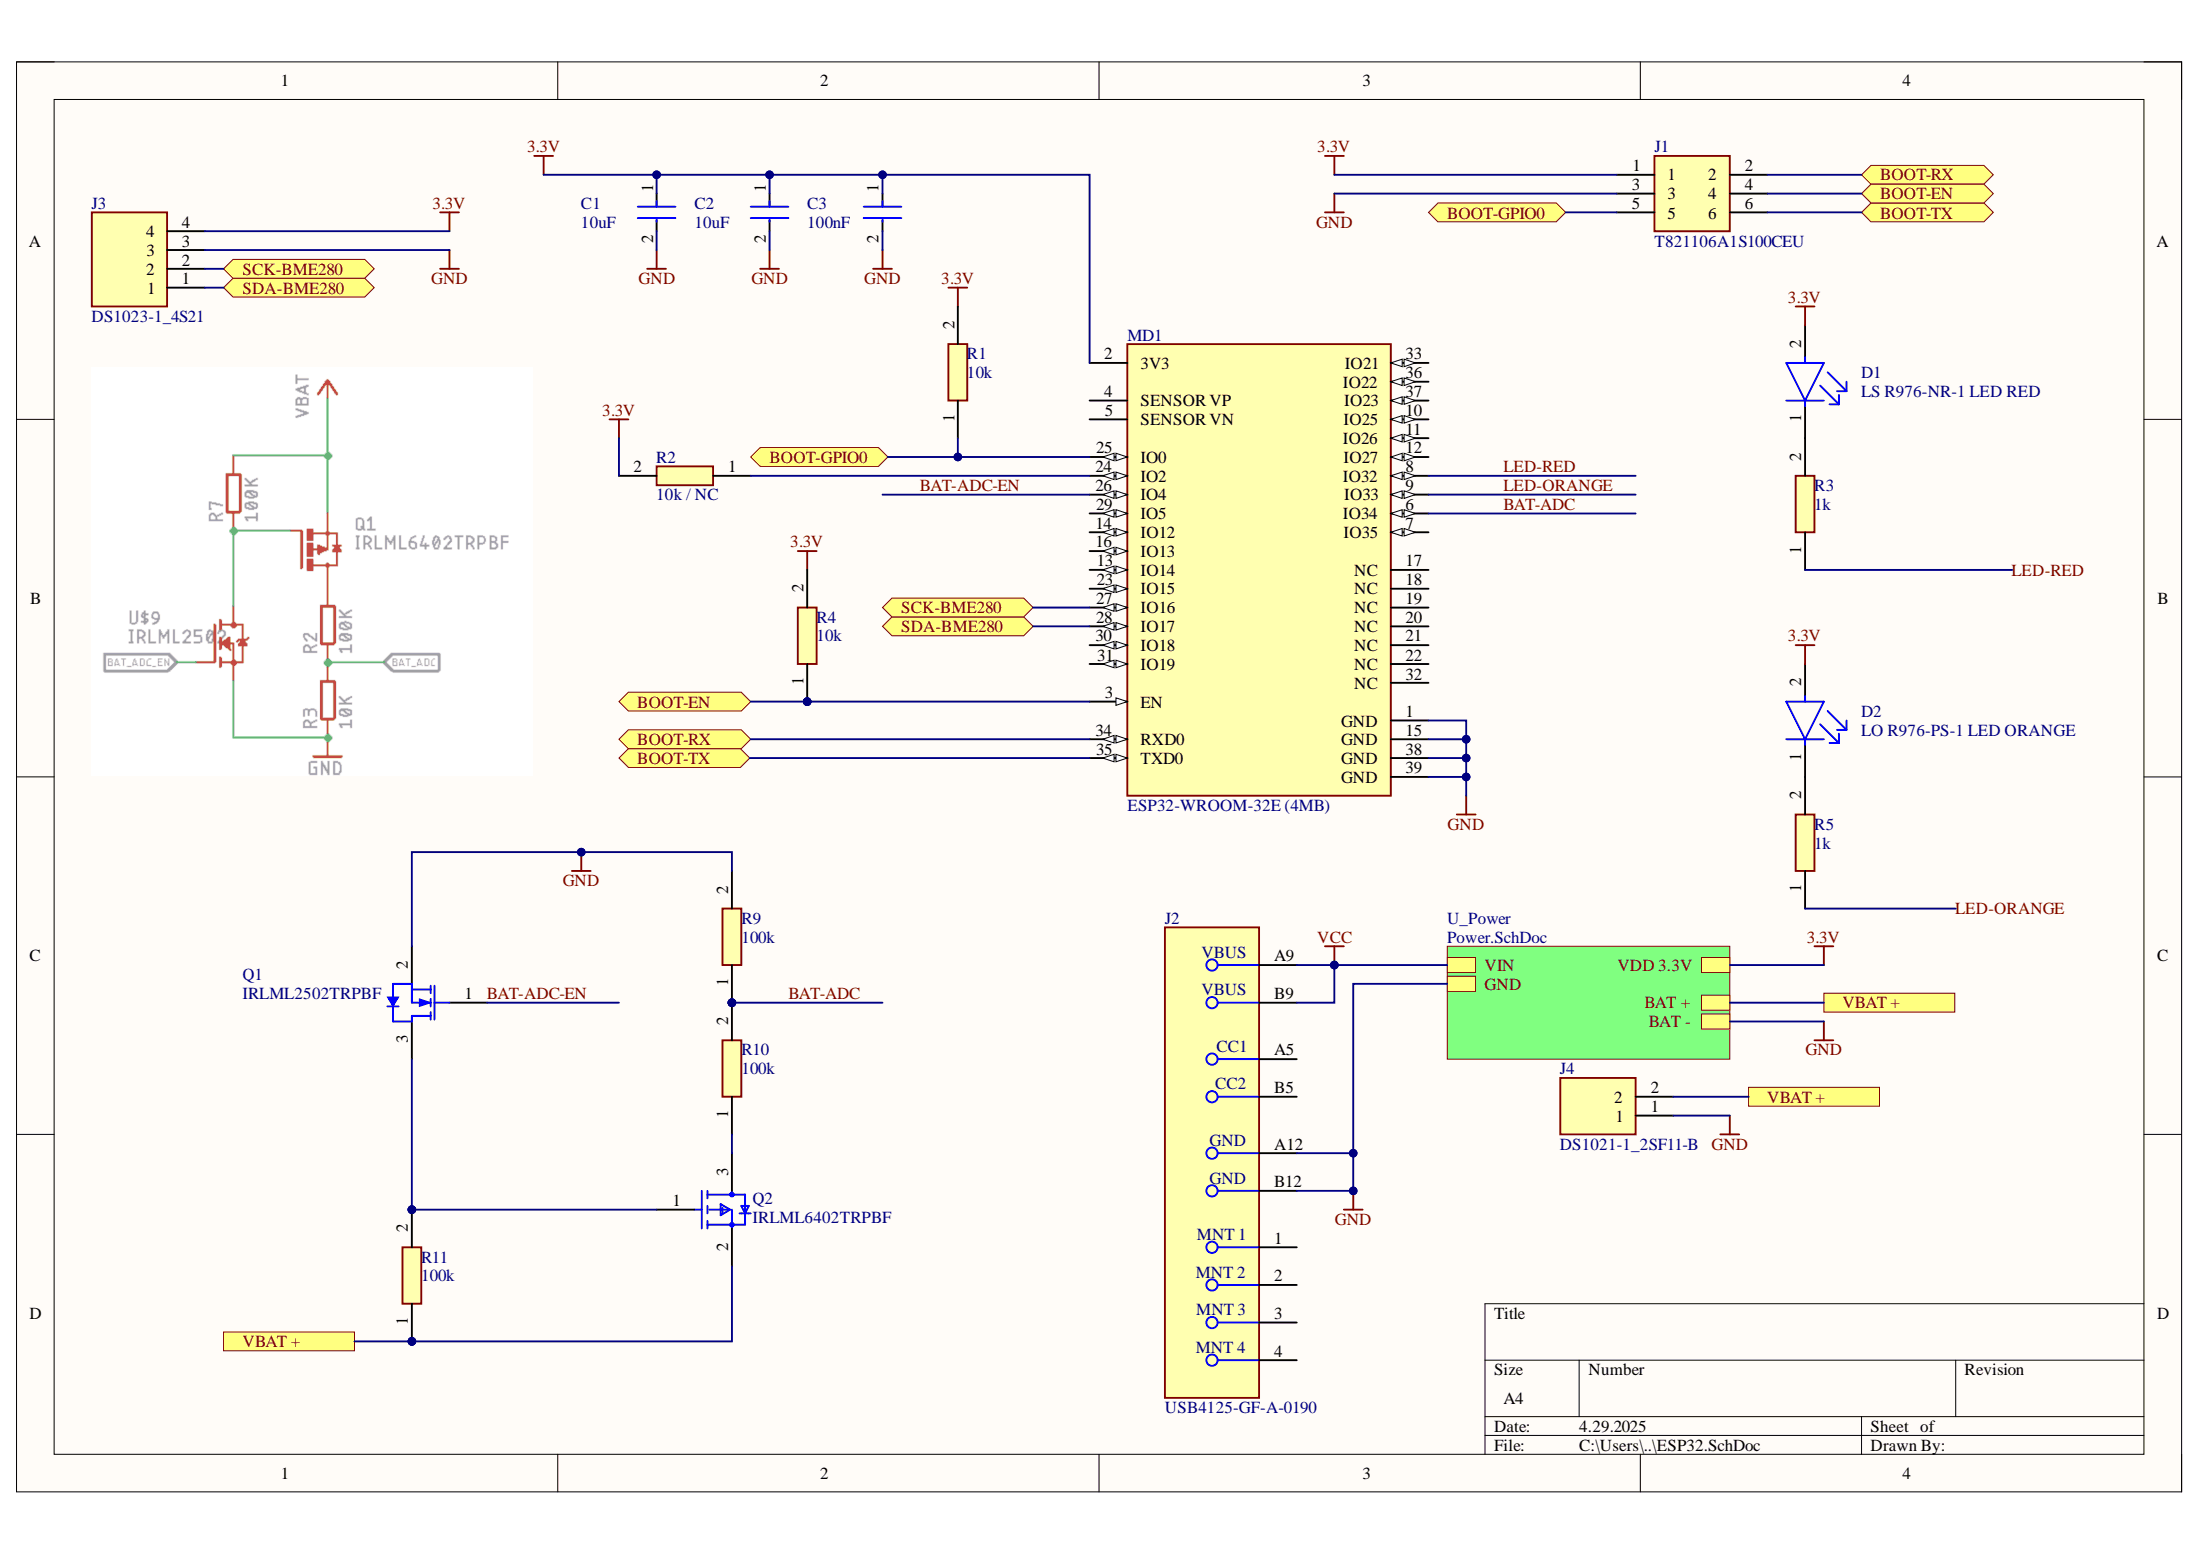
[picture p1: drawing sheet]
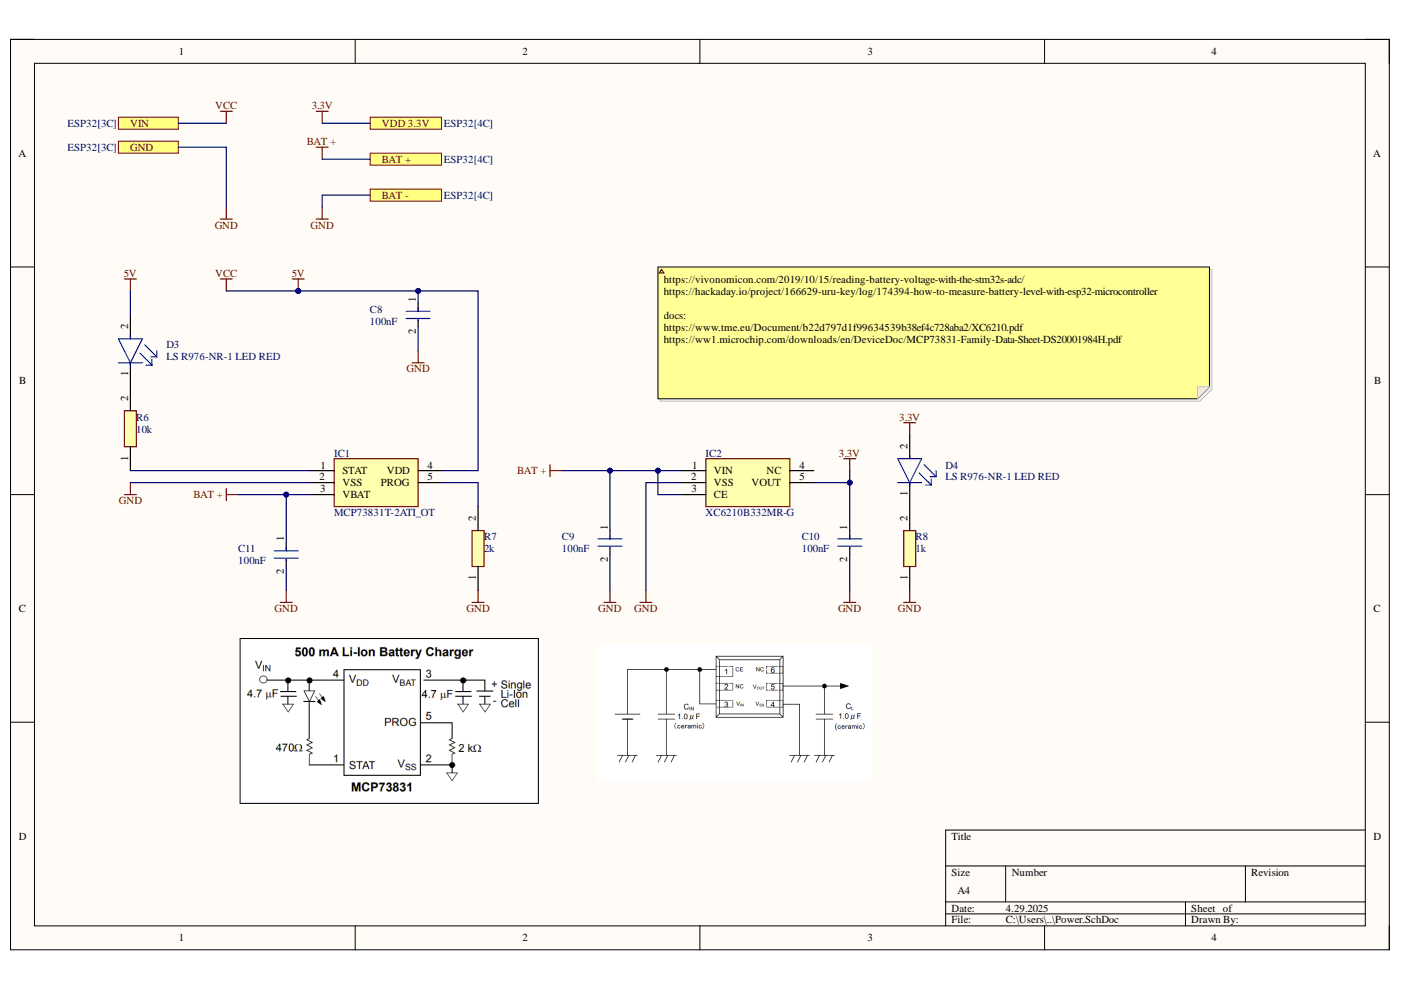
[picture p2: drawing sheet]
# Altium project ESP32_SENSORS_BATTERY.PrjPcb
2 sheets, 31 parts. Net scope: hierarchical (ports join the sheet entries above them; power ports are global).
Board file: ESP32_SENSORS_BATTERY.PcbDoc
Sheets:
  ESP32.SchDoc
    U_Power = Power.SchDoc

## Sheet ESP32.SchDoc
size A4; SheetNumber: 1; SheetTotal: 2

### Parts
C1  10uF  [FP-0805-L_2_01_0_2-W_1_25-IPC_B]
C2  10uF  [FP-0805-L_2_01_0_2-W_1_25-IPC_B]
C3  100nF  [FP-0805-L_2_01_0_2-W_1_25-IPC_B]
D1  LS R976-NR-1 LED RED  [FP-LS_R976-MFG]
D2  LO R976-PS-1 LED ORANGE  [FP-LO_R976-MFG]
J1  T821106A1S100CEU  [SHDR6W64P254X254_2X3_1524X895X915P]
J2  USB4125-GF-A-0190  [FP-USB4125-GF-A-0190-MFG]
J3  DS1023-1_4S21  [RHDR4W60P0X254_1X4_1016X250X840P]
J4  DS1021-1_2SF11-B  [HDRV2W64P0X254_1X2_508X254X588P]
MD1  ESP32-WROOM-32E (4MB)  [FP-ESP32-WROOM-32E_4MB-MFG]
Q1  IRLML2502TRPBF  [INTR-SOT-23-3_V]
Q2  IRLML6402TRPBF  [FP-Micro3-MFG]
R1  10k  [RESC2013X65N]
R2  10k / NC  [RESC2013X65N]
R3  1k  [RESC2013X65N]
R4  10k  [RESC2013X65N]
R5  1k  [RESC2013X65N]
R9  100k  [RESC2013X65N]
R10  100k  [RESC2013X65N]
R11  100k  [RESC2013X65N]

### Sub-sheets
U_Power = Power.SchDoc: VDD 3.3V, VIN, GND, BAT +, BAT -

### Ports
BOOT-EN (bidir), BOOT-GPIO0 (bidir), BOOT-RX (bidir), BOOT-TX (bidir), SCK-BME280 (bidir), SDA-BME280 (bidir), VBAT +

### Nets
3.3V: C1.1 C2.1 C3.1 D1.2(A) D2.2(A) J1.1 J3.4 MD1.2(3V3) R1.2 R2.2 R4.2 ; sheet U_Power/VDD 3.3V
BAT +: J4.2 Q2.2(S) R11.1 ; port VBAT +, sheet U_Power/BAT +
GND: C1.2 C2.2 C3.2 J1.3 J2.A12(GND) J2.B12(GND) J3.3 J4.1 MD1.1(GND) MD1.15(GND) MD1.38(GND) MD1.39(GND) Q1.2(S) R9.2 ; sheet U_Power/GND, sheet U_Power/BAT -
VCC: J2.A9(VBUS) J2.B9(VBUS) ; sheet U_Power/VIN  [project net 5V]
BAT-ADC: MD1.6(IO34) R9.1 R10.2
BAT-ADC-EN: MD1.26(IO4) Q1.1(G)
LED-ORANGE: MD1.9(IO33) R5.1
LED-RED: MD1.8(IO32) R3.1
NetD1_1: D1.1(C) R3.2
NetD2_1: D2.1(C) R5.2
NetJ1_2: J1.2 MD1.34(RXD0) ; port BOOT-RX
NetJ1_4: J1.4 MD1.3(EN) R4.1 ; port BOOT-EN
NetJ1_5: J1.5 MD1.25(IO0) R1.1 ; port BOOT-GPIO0
NetJ1_6: J1.6 MD1.35(TXD0) ; port BOOT-TX
NetJ3_1: J3.1 MD1.28(IO17) ; port SDA-BME280
NetJ3_2: J3.2 MD1.27(IO16) ; port SCK-BME280
NetMD1_24: MD1.24(IO2) R2.1
NetQ1_3: Q1.3(D) Q2.1(G) R11.2
NetQ2_3: Q2.3(D) R10.1

Not connected (* = marked no-connect by the designer): J2 1(MNT_1) 2(MNT_2) 3(MNT_3) 4(MNT_4) A5(CC1) B5(CC2); MD1 4(SENSOR_VP) 5(SENSOR_VN) 7(IO35) 10(IO25) 11(IO26) 12(IO27) 13(IO14) 14(IO12) 16(IO13) 17(NC) 18(NC) 19(NC) 20(NC) 21(NC) 22(NC) 23(IO15) 29(IO5) 30(IO18) 31(IO19) 32(NC) 33(IO21) 36(IO22) 37(IO23)

## Sheet Power.SchDoc
size A4; SheetNumber: 2; SheetTotal: 2

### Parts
C8  100nF  [FP-0805-L_2_01_0_2-W_1_25-MFG]
C9  100nF  [FP-0805-L_2_01_0_2-W_1_25-MFG]
C10  100nF  [FP-0805-L_2_01_0_2-W_1_25-MFG]
C11  100nF  [FP-0805-L_2_01_0_2-W_1_25-MFG]
D3  LS R976-NR-1 LED RED  [FP-LS_R976-MFG]
D4  LS R976-NR-1 LED RED  [FP-LS_R976-MFG]
IC1  MCP73831T-2ATI_OT  [SOT95P270X145-5N]
IC2  XC6210B332MR-G  [SOT95P280X130-5N]
R6  10k  [RESC2013X65N]
R7  2k  [RESC2013X65N]
R8  1k  [RESC2013X65N]

### Ports
BAT + (see ESP32[4C]), BAT - (see ESP32[4C]), GND (see ESP32[3C]), VDD 3.3V (see ESP32[4C]), VIN (see ESP32[3C])

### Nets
3.3V: C10.1 D4.2(A) IC2.5(VOUT) ; port VDD 3.3V
5V: C8.1 D3.2(A) IC1.4(VDD) ; port VIN  [also labelled VCC]
BAT +: C9.1 C11.1 IC1.3(VBAT) IC2.1(VIN) IC2.3(CE) ; port BAT +
GND: C8.2 C9.2 C10.2 C11.2 IC1.2(VSS) IC2.2(VSS) R7.1 R8.1 ; port GND, port BAT -
NetD3_1: D3.1(C) R6.2
NetD4_1: D4.1(C) R8.2
NetIC1_1: IC1.1(STAT) R6.1
NetIC1_5: IC1.5(PROG) R7.2

Not connected (* = marked no-connect by the designer): IC2 4(NC)

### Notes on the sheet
- https://vivonomicon.com/2019/10/15/reading-battery-voltage-with-the-stm32s-adc/
  https://hackaday.io/project/166629-uru-key/log/174394-how-to-measure-battery-level-with-esp32-microcontroller
  docs:
  https://www.tme.eu/Document/b22d797d1f99634539b38ef4c728aba2/XC6210.pdf
  https://ww1.microchip.com/downloads/en/DeviceDoc/MCP73831-Family-Data-Sheet-DS20001984H.pdf

## Nets that join several sheets
3.3V: ESP32 (11 pins), Power (C10.1 D4.2 IC2.5)
5V: ESP32 (J2.A9 J2.B9), Power (C8.1 D3.2 IC1.4)
BAT +: ESP32 (J4.2 Q2.2 R11.1), Power (5 pins)
GND: ESP32 (14 pins), Power (8 pins)
